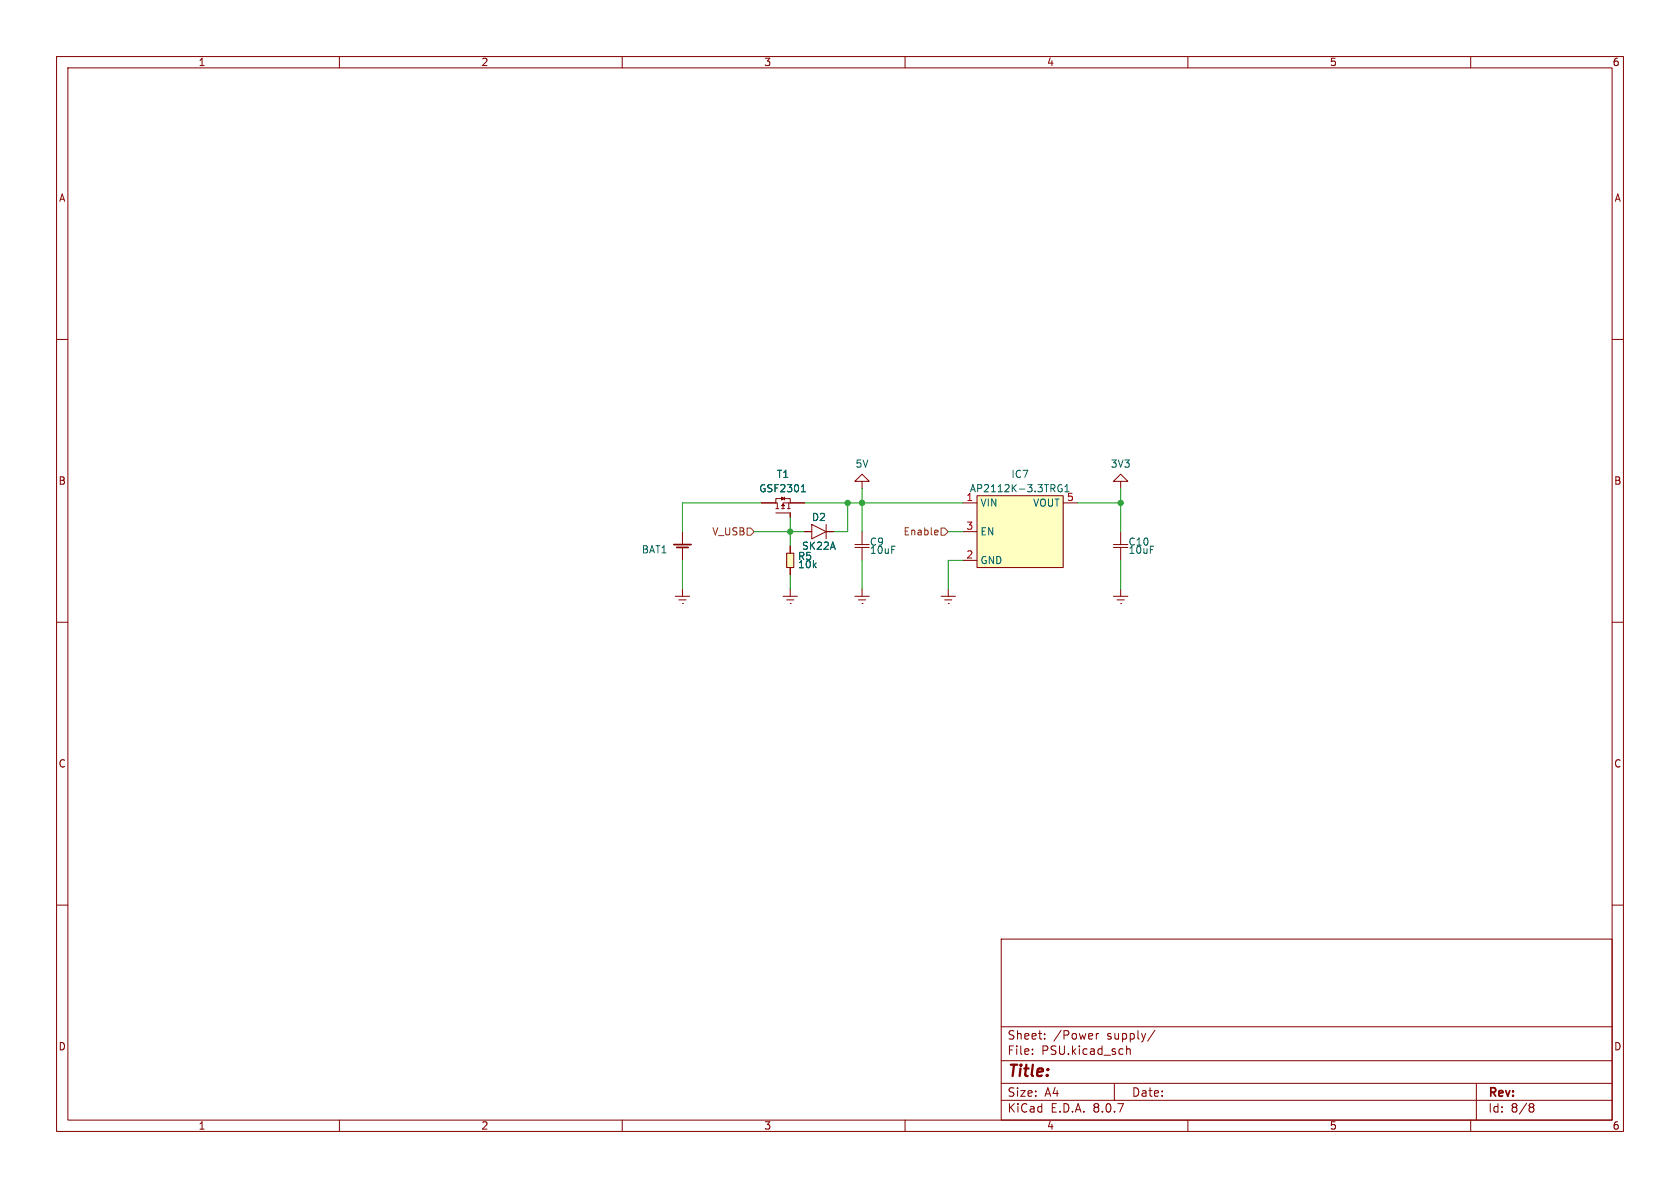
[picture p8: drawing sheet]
<svg xmlns="http://www.w3.org/2000/svg" width="297mm" height="210mm" viewBox="0 0 297 210" stroke-linecap="round" stroke-linejoin="round" font-family="sans-serif">
<g fill="none" stroke="#840000" stroke-width=".18">
<path d="M10 10h277v190h-277zM12 12h273v186h-273zM60 10v2M110 10v2M160 10v2M210 10v2M260 10v2M10 60h2M285 60h2M134.6 88.9h2.6M137.2 88.9h.2v1M137.2 88.9v-.8h2.5v.8"/>
<path d="M137.2 90.7h2.5v.7M137.2 89.9h.5M138.2 89.4l.2-.2 .3 .2zM138.2 89.9h.5M138.7 87.9v.5M139.2 89.9h.5M139.4 88.9v1M139.7 88.9h-1.3v1M139.7 88.9h2.5M142.2 94h1.3M143.5 92.7l2.5 1.3-2.5 1.3zM146 92.7v2.6"/>
<path d="M146 94h1.3M152.4 85.1h1.3l-1.3-1.3-1.3 1.3h1.3v1.3M196.8 96.8h2.6M196.8 96.3h2.6M198.1 85.1h1.3l-1.3-1.3-1.3 1.3h1.3v1.3M198.1 94v2.3M198.1 96.7v2.4M10 110h2M151.1 105.4h2.6M151.8 106h1.2M152.4 106.7h.1M152.4 104.1v1.3"/>
<path d="M166.4 105.4h2.5M167 106h1.3M167.6 106.7h.1M167.6 104.1v1.3M196.8 105.4h2.6M197.5 106h1.3M198.1 106.7h.1M198.1 104.1v1.3M285 110h2M10 160h2M177 166h108v32h-108zM285 160h2"/>
<path d="M60 198v2M110 198v2M160 198v2M177 194.5h108M177 191.5h108M177 187.5h108M177 181.5h108M182.5 186.3v.1M182.5 185.5v.1M184.7 183.6v.1M184.7 182.8v.1M193.8 182.7v1"/>
<path d="M194.2 182.7l-.2 .1-.2 .2M197 191.5v3M199.2 184.9v1.5M199.2 185.5l.2-.1 .3 .1 .1 .9M204.2 182.1l-1.3 2M210 198v2M260 198v2M261 191.5v6.5M270.6 195.1l.4 .1 .2 .2-.3 .3M270.6 195.7h.3M270.9 195.7l.2 .2 .1 .4-.2 .2-.4 .1"/>
</g>
<path d="M138.2 87.9l.5 .2-.5 .3z" fill="#840000" stroke="#840000" stroke-width=".18"/>
<path d="M141.7 86.9h.7M141.9 85.9l.1-.2v1.2" fill="none" stroke="#006464" stroke-width=".18"/>
<path d="M139.1 97.8h1.2v2.5h-1.2z" fill="#ffffc2"/>
<g fill="none" stroke="#840000" stroke-width=".18">
<path d="M120.6 94v2.3M120.6 96.7v2.4M139.1 97.8h1.2v2.5h-1.2zM139.7 96.5v1.3M151.1 96.8h2.6M151.1 96.3h2.6M152.4 94v2.3M152.4 96.7v2.4M119.4 105.4h2.5M120 106h1.3M120.6 106.7h.1M120.6 104.1v1.3"/>
<path d="M138.4 105.4h2.6M139.1 106h1.2M139.7 106.7h.1M139.7 100.3v1.3M139.7 104.1v1.3"/>
</g>
<path d="M119.1 96.3h3.1M119.6 96.8h2.1" fill="none" stroke="#840000" stroke-width=".3"/>
<path d="M172.7 87.6h15.3v12.7h-15.3z" fill="#ffffc2"/>
<path d="M134.6 88.9h2.6M139.7 88.9h2.5M139.7 90.7v.7M139.7 96.5v1.3M142.2 94h1.3M146 94h1.3M170.2 88.9h2.5M170.2 99.1h2.5M170.2 94h2.5M172.7 87.6h15.3v12.7h-15.3zM188 88.9h2.5M139.7 100.3v1.3" fill="none" stroke="#840000" stroke-width=".18"/>
<path d="M141.7 86.9h.7M141.9 85.9l.1-.2v1.2M187.7 85.7a.59 .59 0 0 0-.7 .6 .59 .59 0 0 0 .7 .6l.1-.5h-.3M188.3 86l.3-.3v1.2" fill="none" stroke="#006464" stroke-width=".18"/>
<path d="M132.1 93.3h.6l.6 .7-.6 .6h-.6zM165.7 93.7l.1 .3-.6 .1M165.8 94.5l-.1 .1M166.4 93.3h.6l.6 .7-.6 .6h-.6z" fill="none" stroke="#725600" stroke-width=".18"/>
<g fill="none" stroke="#009600" stroke-width=".18">
<path d="M120.6 99.1v5M133.3 94h8.9M134.6 88.9h-14v5.1M139.7 91.4v5.1M142.2 88.9h28M149.9 88.9v5.1h-2.6M152.4 86.4v7.6M152.4 99.1v5M167.6 94h2.6M170.2 99.1h-2.6v5M190.5 88.9h7.6M198.1 86.4v7.6"/>
<path d="M198.1 99.1v5M139.7 101.6v2.5"/>
</g>
<g fill="#009600" stroke="#009600" stroke-width=".18">
<circle cx="139.7" cy="94" r=".46"/>
<circle cx="152.4" cy="88.9" r=".46"/>
<circle cx="149.9" cy="88.9" r=".46"/>
<circle cx="198.1" cy="88.9" r=".46"/>
</g>
<text font-size="2.8" fill="#840000" x="178" y="190.9">Title:</text>
<g font-size="2.1" fill="#840000">
<text x="178" y="184">Sheet:</text>
<text x="186.2" y="184">/Power</text>
<text x="195.7" y="184">supply/</text>
<text x="178" y="186.7">File:</text>
<text x="184.1" y="186.7">PSU.kicad_sch</text>
<text x="178" y="196.9">KiCad</text>
<text x="178" y="194.1">Size:</text>
<text x="184.7" y="194.1">A4</text>
<text x="185.7" y="196.9">E.D.A.</text>
<text x="193.3" y="196.9">8.0.7</text>
<text x="200" y="194.1">Date:</text>
<text x="263" y="194.3">Rev:</text>
<text x="263" y="196.9">Id:</text>
<text x="267.1" y="196.9">8/8</text>
</g>
<g font-size="1.8" fill="#840000">
<text x="35" y="11.9">1</text>
<text x="85" y="11.9">2</text>
<text x="135" y="11.9">3</text>
<text x="185" y="11.9">4</text>
<text x="235" y="11.9">5</text>
<text x="285" y="11.9">6</text>
<text x="10.3" y="35.9">A</text>
<text x="285.3" y="35.9">A</text>
<text x="10.3" y="85.9">B</text>
<text x="285.3" y="85.9">B</text>
<text x="10.3" y="135.9">C</text>
<text x="285.3" y="135.9">C</text>
<text x="10.3" y="185.9">D</text>
<text x="285.3" y="185.9">D</text>
<text x="35" y="199.9">1</text>
<text x="85" y="199.9">2</text>
<text x="135" y="199.9">3</text>
<text x="185" y="199.9">4</text>
<text x="235" y="199.9">5</text>
<text x="285" y="199.9">6</text>
</g>
<g font-size="1.8" fill="#006464">
<text x="151.1" y="82.9">5V</text>
<text x="196.3" y="82.9">3V3</text>
<text x="134.1" y="87.2">GSF2301</text>
<text x="137.2" y="84.7">T1</text>
<text x="171.3" y="87.2">AP2112K-3.3TRG1</text>
<text x="173.2" y="89.8">VIN</text>
<text x="178.7" y="84.7">IC7</text>
<text x="182.5" y="89.8">VOUT</text>
<text x="188.5" y="88.6">5</text>
<text x="143.4" y="92.3">D2</text>
<text x="173.2" y="94.8">EN</text>
<text x="113.4" y="98">BAT1</text>
<text x="141" y="99.2">R5</text>
<text x="141" y="100.6">10k</text>
<text x="141.7" y="97.4">SK22A</text>
<text x="153.7" y="96.7">C9</text>
<text x="153.7" y="98.1">10uF</text>
<text x="173.2" y="99.9">GND</text>
<text x="199.4" y="96.7">C10</text>
<text x="199.4" y="98.1">10uF</text>
</g>
<g font-size="1.8" fill="#a90000">
<text x="170.7" y="88.6">1</text>
<text x="170.7" y="93.7">3</text>
<text x="170.7" y="98.8">2</text>
</g>
<g font-size="1.8" fill="#725600">
<text x="125.8" y="94.8">V_USB</text>
<text x="159.6" y="94.8">Enable</text>
</g>
</svg>
